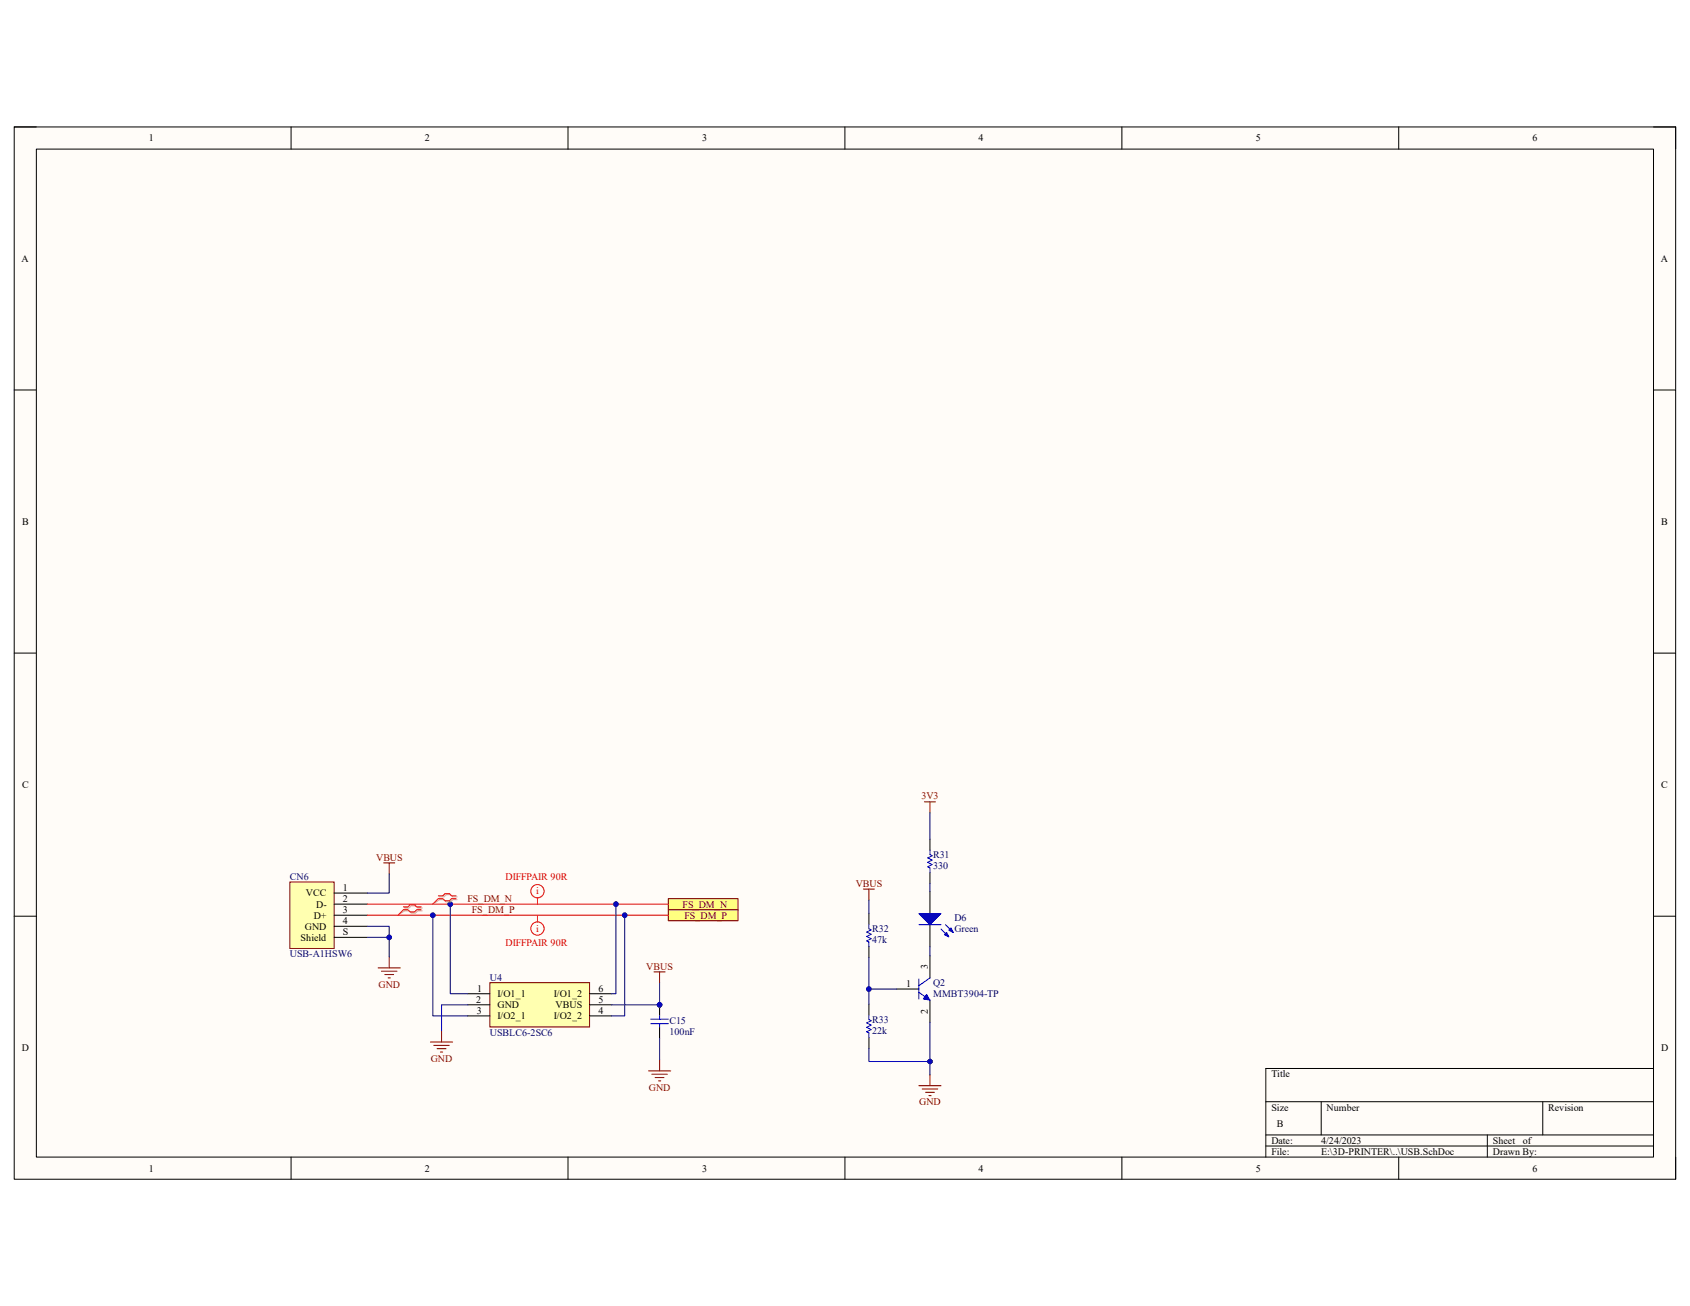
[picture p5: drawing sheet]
<svg xmlns="http://www.w3.org/2000/svg" width="279mm" height="216mm" viewBox="0 0 279 216" stroke-linecap="round" stroke-linejoin="round" font-family="sans-serif">
<path d="M2.3 21h274.7v173.9h-274.7z" fill-rule="evenodd" fill="#fffcf8"/>
<path d="M2.3 21h274.7v173.9h-274.7z" fill="none" stroke="#000" stroke-width=".17"/>
<path d="M6 24.6h267.4v166.7h-267.4z" fill-rule="evenodd" fill="#fffcf8"/>
<g fill="none" stroke="#000" stroke-width=".17">
<path d="M2.3 21h3.7M6 24.6h267.4v166.7h-267.4zM48.1 21v3.6M93.9 21v3.6M139.7 21v3.6M185.5 21v3.6M231.2 21v3.6M273.4 21h3.6v3.6M2.3 64.5h3.7M273.4 64.5h3.6M2.3 108h3.7M273.4 108h3.6"/>
<path d="M2.3 151.5h3.7M273.4 151.5h3.6M273.4 176.6h-64.1v14.7M48.1 191.3v3.6M93.9 191.3v3.6M139.7 191.3v3.6M185.5 191.3v3.6M209.3 182.1h64.1M209.3 187.6h64.1M209.3 189.5h64.1M218.4 182.1v5.5M231.2 191.3v3.6"/>
<path d="M245.9 187.6v3.7M255.1 182.1v5.5M277 191.3v3.6"/>
</g>
<path d="M47.9 145.8h7.3v11h-7.3z" fill-rule="evenodd" fill="#ffffb0"/>
<path d="M47.9 145.8h7.3v11h-7.3zM64.3 158.2v1.8M62.5 160h3.7M63.1 160.6h2.5M63.6 161.1h1.5M64.2 161.7h.3" fill="none" stroke="#800000" stroke-width=".17"/>
<path d="M55.2 155h5.5M55.2 147.6h5.5M55.2 149.5h5.5M55.2 151.3h5.5M55.2 153.1h5.5" fill="none" stroke="#000" stroke-width=".17"/>
<path d="M110.5 150.4h11.5v1.8h-11.5z" fill-rule="evenodd" fill="#ffff80"/>
<path d="M110.5 150.4h11.5v1.8h-11.5z" fill="none" stroke="#800000" stroke-width=".17"/>
<path d="M110.5 148.6h11.5v1.8h-11.5z" fill-rule="evenodd" fill="#ffff80"/>
<path d="M63.4 142.6h1.9M64.3 142.6v1.9M110.5 148.6h11.5v1.8h-11.5z" fill="none" stroke="#800000" stroke-width=".17"/>
<path d="M153.7 147.4v3.6M153.7 152.9v3.6" fill="none" stroke="#000" stroke-width=".17"/>
<path d="M151.9 151h3.7l-1.9 1.9z" fill="#00f"/>
<path d="M151.9 151h3.7l-1.9 1.9zM155.6 153.6l1.3 1.3M156.3 152.9l1.3 1.2" fill="none" stroke="#00f" stroke-width=".17"/>
<path d="M156.1 154.5l.4-.4 .4 .8z" fill="#00f"/>
<path d="M156.1 154.5l.4-.4 .4 .8z" fill="none" stroke="#00f" stroke-width=".17"/>
<path d="M157.2 153.4l.4 .7-.7-.3z" fill="#00f"/>
<path d="M151.9 152.9h3.7M153.7 140.5v.8l.4 .2-.7 .3 .7 .4-.7 .4 .7 .3-.7 .4 .3 .2v.7M157.2 153.4l.4 .7-.7-.3z" fill="none" stroke="#00f" stroke-width=".17"/>
<path d="M153.7 138.7v1.8M153.7 144.2v1.8" fill="none" stroke="#000" stroke-width=".17"/>
<path d="M151.9 179.5h3.7M153.7 177.7v1.8M152.5 180h2.5M153 180.6h1.5M153.6 181.1h.3" fill="none" stroke="#800000" stroke-width=".17"/>
<path d="M66.9 150.1h.7l.4-.4h.7l.4 .4h.7M69.8 150.6h-.7l-.4 .3h-.7l-.4-.3h-.7l-1.1 .7" fill="none" stroke="#d0a19e" stroke-width=".17"/>
<g fill="none" stroke="#f00" stroke-width=".17">
<path d="M66.7 149.9h.7l.4-.3h.7l.4 .3h.7M69.6 150.4h-.7l-.4 .4h-.7l-.4-.4h-.7l-.9 .9M88.9 148.4v1.1M88.9 151.3v1.1"/>
<circle cx="88.9" cy="147.3" r="1.1"/>
<circle cx="88.9" cy="153.5" r="1.1"/>
</g>
<path d="M81 162.4h16.5v7.4h-16.5z" fill-rule="evenodd" fill="#ffffb0"/>
<path d="M71.2 172.3h3.6M71.7 172.8h2.6M72.3 173.4h1.4M72.8 173.9h.4M73 170.4v1.9M81 162.4h16.5v7.4h-16.5zM108.1 160.7h1.9M109 160.7v1.8" fill="none" stroke="#800000" stroke-width=".17"/>
<path d="M77.3 164.3h3.7M77.3 166.1h3.7M77.3 167.9h3.7M97.5 164.3h3.6M97.5 166.1h3.6M97.5 167.9h3.6" fill="none" stroke="#000" stroke-width=".17"/>
<circle cx="109" cy="166.1" r=".37" fill="#000080"/>
<circle cx="109" cy="166.1" r=".37" fill="none" stroke="#000080" stroke-width=".17"/>
<path d="M109 166.1v1.8M109 169.8v1.8" fill="none" stroke="#000" stroke-width=".17"/>
<circle cx="109" cy="166.1" r=".37" fill="#000080"/>
<g fill="none" stroke="#000080" stroke-width=".17">
<path d="M143.7 148.8v2.2"/>
<circle cx="109" cy="166.1" r=".37"/>
</g>
<path d="M143.7 152.8v.7l.3 .2-.7 .4 .7 .3-.7 .4 .7 .4-.7 .3 .4 .2v.8M107.6 168.5h2.9M107.6 169.2h2.9M109 167.9v.6M109 169.2v.6M143.7 167.8v.8l.3 .1-.7 .4 .7 .4-.7 .3 .7 .4-.7 .4 .4 .2v.7M151.9 164l1.8 1.3M151.9 161.9v3.2M153.7 161.7l-1.8 1.3" fill="none" stroke="#00f" stroke-width=".17"/>
<path d="M152.8 132.6h1.9M153.7 132.6v1.8M142.7 147h1.9M143.7 147v1.8M107.2 177h3.7M107.8 177.6h2.5M108.3 178.1h1.5M108.9 178.7h.3M109.1 175.2v1.8" fill="none" stroke="#800000" stroke-width=".17"/>
<path d="M143.7 151v1.8M143.7 156.5v1.8M153.7 158v3.7M143.7 166v1.8M143.7 171.5v1.8M148.3 163.5h3.6M153.7 165.3v3.7" fill="none" stroke="#000" stroke-width=".17"/>
<path d="M153.2 164.4l.5 .9-1.1-.2z" fill="#00f"/>
<path d="M153.2 164.4l.5 .9-1.1-.2z" fill="none" stroke="#00f" stroke-width=".17"/>
<path d="M60.7 155h3.6v3.2" fill="none" stroke="#000080" stroke-width=".17"/>
<circle cx="64.3" cy="155" r=".37" fill="#000080"/>
<g fill="none" stroke="#000080" stroke-width=".17">
<path d="M60.7 153.1h3.6v1.9"/>
<circle cx="64.3" cy="155" r=".37"/>
</g>
<circle cx="64.3" cy="155" r=".37" fill="#000080"/>
<circle cx="64.3" cy="155" r=".37" fill="none" stroke="#000080" stroke-width=".17"/>
<path d="M60.7 151.3h49.8" fill="none" stroke="#f00" stroke-width=".17"/>
<circle cx="103.3" cy="151.3" r=".37" fill="#000080"/>
<circle cx="103.3" cy="151.3" r=".37" fill="none" stroke="#000080" stroke-width=".17"/>
<circle cx="71.6" cy="151.3" r=".37" fill="#000080"/>
<circle cx="71.6" cy="151.3" r=".37" fill="none" stroke="#000080" stroke-width=".17"/>
<path d="M60.7 149.5h49.8" fill="none" stroke="#f00" stroke-width=".17"/>
<circle cx="101.8" cy="149.5" r=".37" fill="#000080"/>
<circle cx="101.8" cy="149.5" r=".37" fill="none" stroke="#000080" stroke-width=".17"/>
<circle cx="74.4" cy="149.5" r=".37" fill="#000080"/>
<g fill="none" stroke="#000080" stroke-width=".17">
<path d="M64.3 144.5v3.1h-3.6M71.6 151.3v16.6h5.7"/>
<circle cx="74.4" cy="149.5" r=".37"/>
</g>
<circle cx="71.6" cy="151.3" r=".37" fill="#000080"/>
<g fill="none" stroke="#000080" stroke-width=".17">
<path d="M74.4 149.5v14.8h2.9M77.3 166.1h-4.3v4.3"/>
<circle cx="71.6" cy="151.3" r=".37"/>
</g>
<circle cx="74.4" cy="149.5" r=".37" fill="#000080"/>
<g fill="none" stroke="#000080" stroke-width=".17">
<path d="M103.3 151.3v16.6h-2.2"/>
<circle cx="74.4" cy="149.5" r=".37"/>
</g>
<circle cx="103.3" cy="151.3" r=".37" fill="#000080"/>
<g fill="none" stroke="#000080" stroke-width=".17">
<path d="M109 162.5v3.6h-7.9"/>
<circle cx="103.3" cy="151.3" r=".37"/>
</g>
<circle cx="109" cy="166.1" r=".37" fill="#000080"/>
<g fill="none" stroke="#000080" stroke-width=".17">
<path d="M101.8 149.5v14.8h-.7"/>
<circle cx="109" cy="166.1" r=".37"/>
</g>
<circle cx="101.8" cy="149.5" r=".37" fill="#000080"/>
<g fill="none" stroke="#000080" stroke-width=".17">
<path d="M143.7 173.3v2.2h10"/>
<circle cx="101.8" cy="149.5" r=".37"/>
</g>
<circle cx="153.7" cy="175.5" r=".37" fill="#000080"/>
<g fill="none" stroke="#000080" stroke-width=".17">
<path d="M148.3 163.5h-4.6v2.5"/>
<circle cx="153.7" cy="175.5" r=".37"/>
</g>
<circle cx="143.6" cy="163.5" r=".37" fill="#000080"/>
<g fill="none" stroke="#000080" stroke-width=".17">
<path d="M143.7 158.3v5.2M109.1 171.6v3.6"/>
<circle cx="143.6" cy="163.5" r=".37"/>
</g>
<circle cx="143.6" cy="163.5" r=".37" fill="#000080"/>
<g fill="none" stroke="#000080" stroke-width=".17">
<path d="M153.7 169v8.7"/>
<circle cx="143.6" cy="163.5" r=".37"/>
</g>
<circle cx="153.7" cy="175.5" r=".37" fill="#000080"/>
<g fill="none" stroke="#000080" stroke-width=".17">
<path d="M153.7 134.4v4.3M153.7 146v1.4M153.7 156.5v1.5"/>
<circle cx="153.7" cy="175.5" r=".37"/>
</g>
<path d="M72.7 148.3h.7l.4-.4h.7l.4 .4h.7M75.6 148.7h-.7l-.4 .4h-.7l-.4-.4h-.7l-1.1 .8" fill="none" stroke="#d0a19e" stroke-width=".17"/>
<path d="M72.5 148.1h.7l.4-.4h.7l.4 .4h.7M75.4 148.6h-.7l-.4 .3h-.7l-.4-.3h-.7l-.9 .9" fill="none" stroke="#f00" stroke-width=".17"/>
<g font-size="1.7">
<text x="24.6" y="23.4">1</text>
<text x="70.2" y="23.4">2</text>
<text x="116.1" y="23.4">3</text>
<text x="161.8" y="23.4">4</text>
<text x="207.6" y="23.4">5</text>
<text x="253.4" y="23.4">6</text>
<text x="3.6" y="43.3">A</text>
<text x="274.6" y="43.3">A</text>
<text x="3.6" y="86.7">B</text>
<text x="274.7" y="86.7">B</text>
<text x="3.6" y="130.3">C</text>
<text x="274.7" y="130.3">C</text>
<text x="50.6" y="148.2">VCC</text>
<text x="56.7" y="147.3">1</text>
<text x="56.7" y="149.1">2</text>
<text x="49.7" y="155.5">Shield</text>
<text x="50.4" y="153.7">GND</text>
<text x="51.9" y="151.8">D+</text>
<text x="52.3" y="150">D-</text>
<text x="56.7" y="154.6">S</text>
<text x="56.7" y="150.9">3</text>
<text x="56.7" y="152.7">4</text>
<text x="153.4" y="160.2" transform="rotate(-90 153.4 160.2)">3</text>
<text x="78.7" y="165.7">2</text>
<text x="78.8" y="167.6">3</text>
<text x="78.9" y="163.9">1</text>
<text x="82.3" y="164.8">I/O1_1</text>
<text x="82.3" y="166.7">GND</text>
<text x="91.6" y="164.8">I/O1_2</text>
<text x="91.9" y="166.7">VBUS</text>
<text x="98.9" y="163.9">6</text>
<text x="98.9" y="165.7">5</text>
<text x="98.9" y="167.6">4</text>
<text x="149.8" y="163.1">1</text>
<text x="153.4" y="167.6" transform="rotate(-90 153.4 167.6)">2</text>
<text x="3.6" y="173.7">D</text>
<text x="82.3" y="168.5">I/O2_1</text>
<text x="91.6" y="168.5">I/O2_2</text>
<text x="274.6" y="173.7">D</text>
<text x="210.2" y="178.1">Title</text>
<text x="210.2" y="183.6">Size</text>
<text x="219.3" y="183.6">Number</text>
<text x="256" y="183.6">Revision</text>
<text x="210.2" y="189.1">Date:</text>
<text x="210.2" y="190.9">File:</text>
<text x="211.1" y="186.4">B</text>
<text x="218.4" y="189.1">4/24/2023</text>
<text x="218.4" y="190.9">E:\3D-PRINTER\..\USB.SchDoc</text>
<text x="246.8" y="189.1">Sheet</text>
<text x="246.8" y="190.9">Drawn By:</text>
<text x="251.8" y="189.1">of</text>
<text x="24.6" y="193.7">1</text>
<text x="70.2" y="193.7">2</text>
<text x="116.1" y="193.7">3</text>
<text x="161.8" y="193.7">4</text>
<text x="207.6" y="193.7">5</text>
<text x="253.4" y="193.7">6</text>
</g>
<g font-size="1.7" fill="#800000">
<text x="152.4" y="132.2">3V3</text>
<text x="62.2" y="142.3">VBUS</text>
<text x="77.3" y="149.1">FS_DM_N</text>
<text x="141.5" y="146.6">VBUS</text>
<text x="78" y="150.9">FS_DM_P</text>
<text x="112.9" y="150">FS_DM_N</text>
<text x="113.2" y="151.8">FS_DM_P</text>
<text x="106.8" y="160.3">VBUS</text>
<text x="62.6" y="163.3">GND</text>
<text x="71.2" y="175.6">GND</text>
<text x="107.3" y="180.3">GND</text>
<text x="152" y="182.8">GND</text>
</g>
<g font-size="1.7" fill="#000080">
<text x="154.3" y="143.6">330</text>
<text x="154.3" y="141.8">R31</text>
<text x="47.9" y="145.4">CN6</text>
<text x="144.2" y="155.9">47k</text>
<text x="144.2" y="154.1">R32</text>
<text x="157.8" y="152.3">D6</text>
<text x="157.8" y="154.1">Green</text>
<text x="47.9" y="158.2">USB-A1HSW6</text>
<text x="81" y="162.1">U4</text>
<text x="154.3" y="162.9">Q2</text>
<text x="154.3" y="164.8">MMBT3904-TP</text>
<text x="81" y="171.2">USBLC6-2SC6</text>
<text x="110.7" y="171">100nF</text>
<text x="110.7" y="169.2">C15</text>
<text x="144.2" y="170.9">22k</text>
<text x="144.2" y="169.1">R33</text>
</g>
<g font-size="1.7" fill="#f00">
<text x="83.6" y="145.5">DIFFPAIR 90R</text>
<text x="88.6" y="147.9">i</text>
<text x="88.6" y="154.1">i</text>
<text x="83.6" y="156.4">DIFFPAIR 90R</text>
</g>
</svg>
